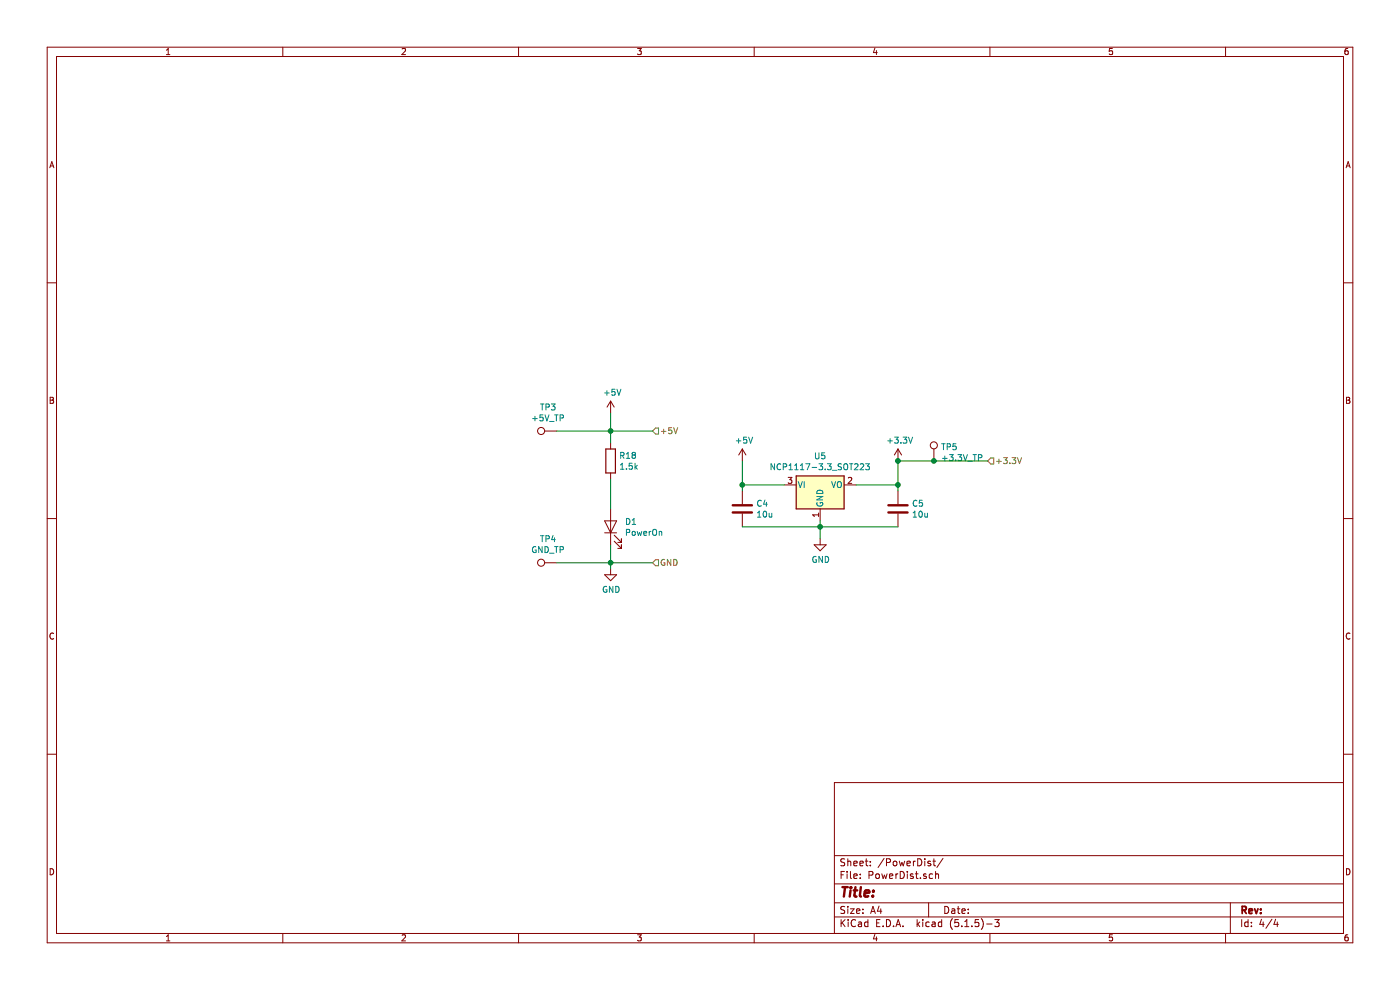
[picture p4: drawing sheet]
EESchema Schematic File Version 4
EELAYER 30 0
EELAYER END
$Descr A4 11693 8268
encoding utf-8
Sheet 4 4
Title ""
Date ""
Rev ""
Comp ""
Comment1 ""
Comment2 ""
Comment3 ""
Comment4 ""
$EndDescr
$Comp
L Regulator_Linear:NCP1117-3.3_SOT223 U5
U 1 1
P 6850 4050
F 0 "U5" H 6850 4292 50  0000 C CNN
F 1 "NCP1117-3.3_SOT223" H 6850 4201 50  0000 C CNN
F 2 "Package_TO_SOT_SMD:SOT-223-3_TabPin2" H 6850 4250 50  0001 C CNN
F 3 "http://www.onsemi.com/pub_link/Collateral/NCP1117-D.PDF" H 6950 3800 50  0001 C CNN
	1    6850 4050
	1    0    0    -1  
$EndComp
$Comp
L Device:C C5
U 1 1
P 7500 4250
F 0 "C5" H 7615 4296 50  0000 L CNN
F 1 "10u" H 7615 4205 50  0000 L CNN
F 2 "Capacitor_SMD:C_0805_2012Metric" H 7538 4100 50  0001 C CNN
F 3 "~" H 7500 4250 50  0001 C CNN
	1    7500 4250
	1    0    0    -1  
$EndComp
$Comp
L Device:C C4
U 1 1
P 6200 4250
F 0 "C4" H 6315 4296 50  0000 L CNN
F 1 "10u" H 6315 4205 50  0000 L CNN
F 2 "Capacitor_SMD:C_0805_2012Metric" H 6238 4100 50  0001 C CNN
F 3 "~" H 6200 4250 50  0001 C CNN
	1    6200 4250
	1    0    0    -1  
$EndComp
$Comp
L power:+5V #PWR?
U 1 1
P 6200 3850
F 0 "#PWR?" H 6200 3700 50  0001 C CNN
F 1 "+5V" H 6215 4023 50  0000 C CNN
F 2 "" H 6200 3850 50  0001 C CNN
F 3 "" H 6200 3850 50  0001 C CNN
	1    6200 3850
	1    0    0    -1  
$EndComp
$Comp
L power:+3.3V #PWR?
U 1 1
P 7500 3850
F 0 "#PWR?" H 7500 3700 50  0001 C CNN
F 1 "+3.3V" H 7515 4023 50  0000 C CNN
F 2 "" H 7500 3850 50  0001 C CNN
F 3 "" H 7500 3850 50  0001 C CNN
	1    7500 3850
	1    0    0    -1  
$EndComp
$Comp
L power:GND #PWR?
U 1 1
P 6850 4500
F 0 "#PWR?" H 6850 4250 50  0001 C CNN
F 1 "GND" H 6855 4327 50  0000 C CNN
F 2 "" H 6850 4500 50  0001 C CNN
F 3 "" H 6850 4500 50  0001 C CNN
	1    6850 4500
	1    0    0    -1  
$EndComp
$Comp
L Connector:TestPoint TP5
U 1 1
P 7800 3850
F 0 "TP5" H 7858 3968 50  0000 L CNN
F 1 "+3.3V_TP" H 7858 3877 50  0000 L CNN
F 2 "TestPoint:TestPoint_Pad_1.5x1.5mm" H 8000 3850 50  0001 C CNN
F 3 "~" H 8000 3850 50  0001 C CNN
	1    7800 3850
	1    0    0    -1  
$EndComp
Wire Wire Line
	7800 3850 7500 3850
Wire Wire Line
	7500 3850 7500 4050
Connection ~ 7500 3850
Wire Wire Line
	7150 4050 7500 4050
Connection ~ 7500 4050
Wire Wire Line
	7500 4050 7500 4100
Wire Wire Line
	7500 4400 6850 4400
Wire Wire Line
	6850 4400 6850 4350
Wire Wire Line
	6850 4500 6850 4400
Connection ~ 6850 4400
Wire Wire Line
	6200 4400 6850 4400
Wire Wire Line
	6200 4100 6200 4050
Wire Wire Line
	6550 4050 6200 4050
Connection ~ 6200 4050
Wire Wire Line
	6200 4050 6200 3850
Text HLabel 8250 3850 2    50   Input ~ 0
+3.3V
Wire Wire Line
	7800 3850 8250 3850
Connection ~ 7800 3850
$Comp
L Device:R R18
U 1 1
P 5100 3850
F 0 "R18" H 5170 3896 50  0000 L CNN
F 1 "1.5k" H 5170 3805 50  0000 L CNN
F 2 "Resistor_SMD:R_0805_2012Metric" V 5030 3850 50  0001 C CNN
F 3 "~" H 5100 3850 50  0001 C CNN
	1    5100 3850
	1    0    0    -1  
$EndComp
$Comp
L Device:LED D1
U 1 1
P 5100 4400
F 0 "D1" V 5139 4282 50  0000 R CNN
F 1 "PowerOn" V 5048 4282 50  0000 R CNN
F 2 "LED_SMD:LED_0805_2012Metric" H 5100 4400 50  0001 C CNN
F 3 "~" H 5100 4400 50  0001 C CNN
	1    5100 4400
	0    -1   -1   0   
$EndComp
$Comp
L power:+5V #PWR?
U 1 1
P 5100 3450
F 0 "#PWR?" H 5100 3300 50  0001 C CNN
F 1 "+5V" H 5115 3623 50  0000 C CNN
F 2 "" H 5100 3450 50  0001 C CNN
F 3 "" H 5100 3450 50  0001 C CNN
	1    5100 3450
	1    0    0    -1  
$EndComp
$Comp
L power:GND #PWR?
U 1 1
P 5100 4750
F 0 "#PWR?" H 5100 4500 50  0001 C CNN
F 1 "GND" H 5105 4577 50  0000 C CNN
F 2 "" H 5100 4750 50  0001 C CNN
F 3 "" H 5100 4750 50  0001 C CNN
	1    5100 4750
	1    0    0    -1  
$EndComp
Wire Wire Line
	5100 4000 5100 4250
Wire Wire Line
	5100 4550 5100 4700
$Comp
L Connector:TestPoint TP3
U 1 1
P 4650 3600
F 0 "TP3" V 4845 3672 50  0000 C CNN
F 1 "+5V_TP" V 4754 3672 50  0000 C CNN
F 2 "TestPoint:TestPoint_Pad_1.5x1.5mm" H 4850 3600 50  0001 C CNN
F 3 "~" H 4850 3600 50  0001 C CNN
	1    4650 3600
	0    -1   -1   0   
$EndComp
$Comp
L Connector:TestPoint TP4
U 1 1
P 4650 4700
F 0 "TP4" V 4845 4772 50  0000 C CNN
F 1 "GND_TP" V 4754 4772 50  0000 C CNN
F 2 "TestPoint:TestPoint_Pad_1.5x1.5mm" H 4850 4700 50  0001 C CNN
F 3 "~" H 4850 4700 50  0001 C CNN
	1    4650 4700
	0    -1   -1   0   
$EndComp
Wire Wire Line
	5100 3450 5100 3600
Wire Wire Line
	4650 3600 5100 3600
Connection ~ 5100 3600
Wire Wire Line
	5100 3600 5100 3700
Wire Wire Line
	4650 4700 5100 4700
Connection ~ 5100 4700
Wire Wire Line
	5100 4700 5100 4750
Text HLabel 5450 3600 2    50   Input ~ 0
+5V
Text HLabel 5450 4700 2    50   Input ~ 0
GND
Wire Wire Line
	5450 4700 5100 4700
Wire Wire Line
	5450 3600 5100 3600
$EndSCHEMATC
